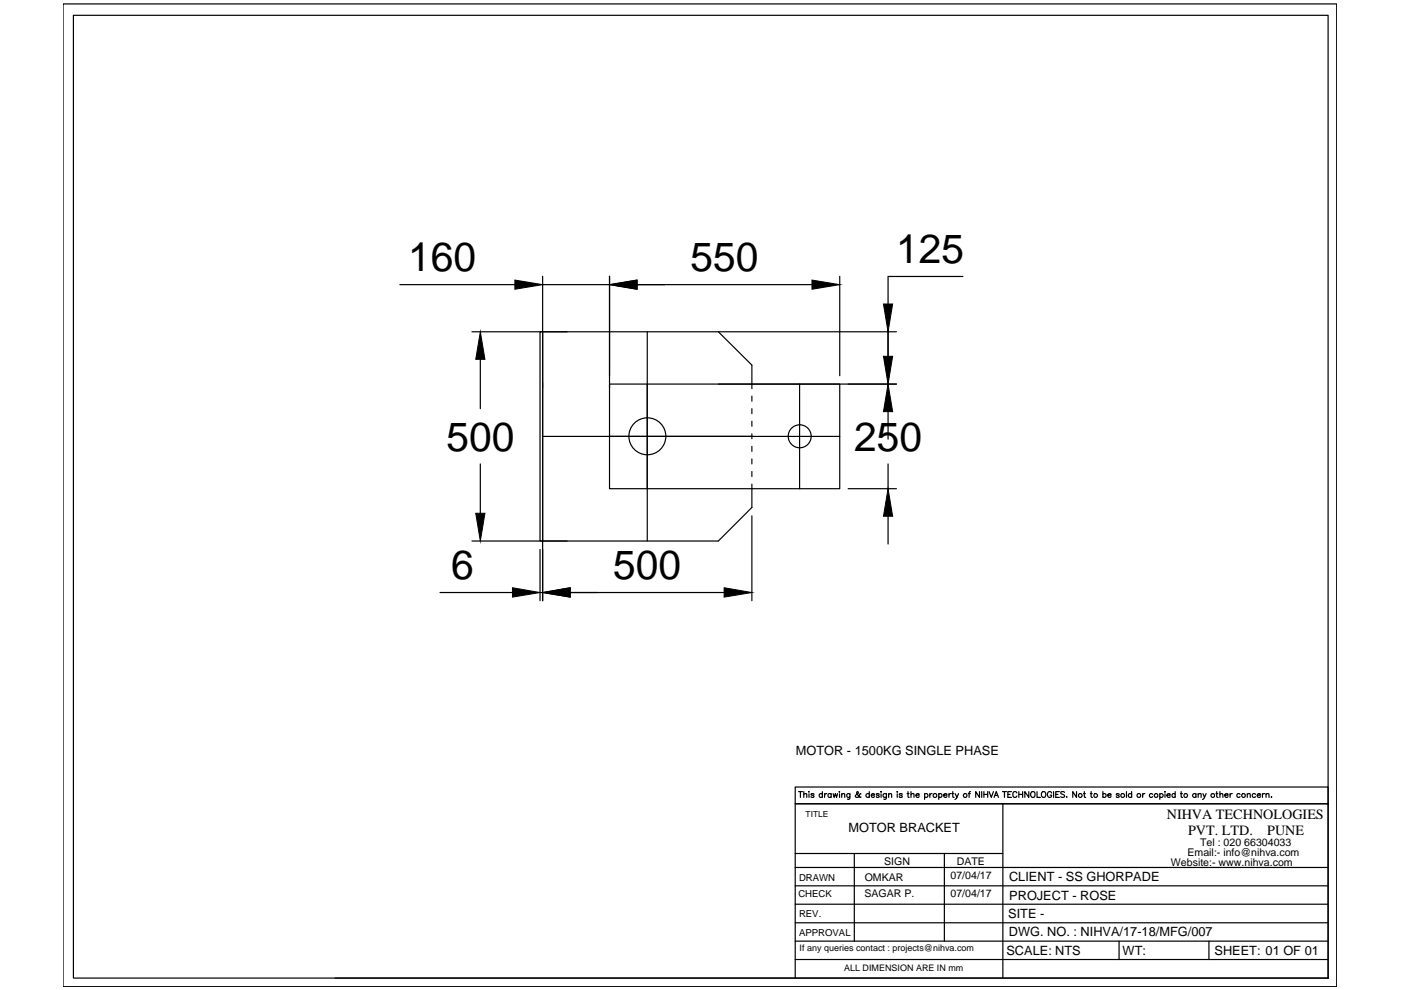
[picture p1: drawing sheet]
<svg xmlns="http://www.w3.org/2000/svg" width="297mm" height="210mm" viewBox="0 0 297 210" stroke-linecap="round" stroke-linejoin="round" font-family="sans-serif">
<!-- layer: 0 -->
<g fill="none" stroke="#000" stroke-width=".25">
<path d="M13.4 .8h270v208.4h-270zM15.6 3.2h266v204.2h-266zM115 58.6v68.8M129.2 58.6v23.7M178 58.6v21.1M204.2 58.6h-15.9v5.9M84.8 60.4h24.4M100.1 70.3h20.2M101.8 76.2v10.4M115 70.3v44.4h37.3l7.1-7.1v-5M115 60.4h14.2M135.1 60.4h37.1"/>
<path d="M137.2 70.3v44.4M152.3 70.3h37.8M188.3 69.7v16.9M101.8 98.4v10.4M115 92.5h63M129.2 81.4h48.8v22.2h-48.8zM152.3 81.4h37.8M159.4 82.4v-5l-7.1-7.1h-37.8v44.4h.5M159.4 84v1.1M159.4 86.6v1.1M159.4 89.3v1.1M159.4 92v1"/>
<path d="M159.4 94.6v1.1M159.4 97.3v1.1M159.4 100v1M169.5 81.4v22.2M188.3 87.3v5.8M188.3 98.4v5.2M100.1 114.7h20.2M114.5 116.5v10.9M159.4 109.4v18M179.8 103.6h10.3M188.3 109.5v5.8M93.3 125.6h15.4"/>
<path d="M114.5 125.6h.5M120.9 125.6h32.6M169.3 167.8h.8M169.7 167.8v1.3M170.4 168.5l.3-.2h.3l.1 .8M170.4 167.8v1.3M171.5 167.8v.2zM171.5 168.3v.8M172.6 168.4l-.3-.1-.4 .1 .6 .3v.3l-.3 .1-.3-.2M174.4 168.4a.38 .38 0 0 0-.6 0 .38 .38 0 0 0 0 .5 .38 .38 0 0 0 .6 0M174.4 167.8v1.3M174.8 168.3v.8"/>
<path d="M175.3 168.3h-.3l-.2 .3M176.2 168.4a.38 .38 0 0 0-.5 0 .38 .38 0 0 0 0 .5 .38 .38 0 0 0 .5 0M176.2 168.3v.8M176.6 168.3l.3 .8 .2-.8 .3 .8 .2-.8M177.9 167.9h.1zM178 168.3v.8M178.5 168.5l.3-.2h.3v.8M178.5 168.3v.8M180.2 168.3v1.1l-.2 .1-.3-.1M180.2 168.4a.38 .38 0 0 0-.6 0 .38 .38 0 0 0 0 .5 .38 .38 0 0 0 .6 0M182.5 168.3h-.1a.98 .98 0 0 1-.9 .7l-.2-.3 .7-.6-.2-.3-.2 .2 .1 .3 .5 .7 .3-.1M184.3 168.4a.4 .4 0 0 0-.6 0 .4 .4 0 0 0 0 .6 .4 .4 0 0 0 .6-.1"/>
<path d="M184.3 167.8v1.3M184.7 168.6h.7a.39 .39 0 0 0-.4-.3 .39 .39 0 0 0-.4 .4 .39 .39 0 0 0 .4 .4l.4-.2M186.4 168.4l-.2-.1h-.4v.3h.5l.1 .3-.2 .2-.4-.2M186.8 167.8v.2zM186.8 168.3v.8M187.9 168.3v.9l-.2 .3-.3-.1M187.9 168.4a.4 .4 0 0 0-.5 0 .4 .4 0 0 0 0 .6 .4 .4 0 0 0 .5-.1M188.4 168.5l.3-.2h.3v.8M188.4 168.3v.8M190.2 167.8v.2zM190.2 168.3v.8M191.3 168.4l-.2-.1-.4 .1 .5 .3v.3l-.3 .1-.2-.2"/>
<path d="M192.3 168.3h.4M192.5 167.8v1.1l.3 .2M193.2 168.5l.2-.2h.3l.1 .8M193.2 167.8v1.3M194.2 168.6h.7v-.1a.38 .38 0 0 0-.6-.1 .38 .38 0 0 0 0 .6 .38 .38 0 0 0 .6-.1M196 168.4a.4 .4 0 0 1 .6 0 .4 .4 0 0 1 0 .6 .4 .4 0 0 1-.6-.1M196 168.3v1.2M197.1 168.3v.8M197.6 168.3h-.3l-.2 .3M199 168.4a.38 .38 0 0 1 .6 0 .38 .38 0 0 1 0 .5 .38 .38 0 0 1-.6 0M199 168.3v1.2M200.1 168.6h.7a.4 .4 0 0 0-.5-.3 .4 .4 0 0 0-.3 .5 .4 .4 0 0 0 .5 .3l.3-.2"/>
<path d="M201.2 168.3v.8M201.7 168.3h-.3l-.2 .3M201.8 168.3h.4M202 167.8v1.1v.1l.3 .1M202.5 168.3l.4 .8 .3-.8M202.9 169.1l-.4 .4M205.3 168.3h.4M205.8 167.8l-.3 .3v1M207.7 167.8v1.3l-.8-1.3v1.3M208.1 167.8v1.3M208.6 167.8v1.3M208.6 168.4h.8"/>
<path d="M209.4 167.8v1.3M209.7 167.8l.5 1.3 .4-1.3M210.8 169.1l.4-1.3 .5 1.3M210.9 168.6h.6M212.5 167.8h.9M212.6 170.4v37M213 167.8v1.3M213.7 168.4h.5M214.4 167.8h-.7v1.3h.7M215.6 168.1a.43 .43 0 0 0-.5-.3 .43 .43 0 0 0-.4 .5v.3a.43 .43 0 0 0 .4 .5 .43 .43 0 0 0 .5-.3M216 168.4h.8M216 167.8v1.3"/>
<path d="M216.8 167.8v1.3M218.1 167.8v1.3l-.8-1.3v1.3M218.6 168l.2-.1a.58 .58 0 0 1 .7 .6 .58 .58 0 0 1-.7 .5l-.3-.4zM219.9 167.8v1.3h.7M220.9 168l.2-.1a.58 .58 0 0 1 .6 .6 .58 .58 0 0 1-.6 .5l-.3-.4zM223 168.1a.46 .46 0 0 0-.6-.3 .46 .46 0 0 0-.3 .5v.3a.45 .45 0 0 0 .4 .5 .45 .45 0 0 0 .5-.5h-.3M223.4 167.8v1.3M223.8 168.4h.5M224.6 167.8h-.8v1.3h.8M225.7 168l-.3-.2-.4 .1-.1 .4 .8 .3v.3l-.3 .2-.5-.2M226.2 168.9v.2zM228.2 167.8v1.3l-.8-1.3v1.3"/>
<path d="M229.7 168.3h.4M229.9 167.8v1.1v.1l.3 .1M231.2 168.3h.3M231.3 167.8v1.1l.1 .1 .2 .1M233.8 168.4a.38 .38 0 0 1 .6 0 .38 .38 0 0 1 0 .5 .38 .38 0 0 1-.6 0M233.8 167.8v1.3M234.9 168.6h.7a.4 .4 0 0 0-.5-.3 .4 .4 0 0 0-.3 .5 .4 .4 0 0 0 .5 .3l.3-.2M237.3 168.4l-.2-.1h-.4v.3h.4l.2 .3-.2 .2-.4-.2M238.8 167.8v1.3M239.9 168.4a.4 .4 0 0 0-.6 0 .4 .4 0 0 0 0 .6 .4 .4 0 0 0 .6-.1M239.9 167.8v1.3M242.3 168.3v.8"/>
<path d="M242.7 168.3h-.3l-.1 .3M244.4 168.4a.38 .38 0 0 0-.6 0 .38 .38 0 0 0 0 .5 .38 .38 0 0 0 .6 0M245.9 168.4a.4 .4 0 0 1 .6 0 .4 .4 0 0 1 0 .6 .4 .4 0 0 1-.6-.1M245.9 168.3v1.2M247 167.8v.2zM247 168.3v.8M247.4 168.6h.7a.39 .39 0 0 0-.4-.3 .39 .39 0 0 0-.4 .4 .39 .39 0 0 0 .4 .4l.4-.2M249.2 168.4a.38 .38 0 0 0-.6 0 .38 .38 0 0 0 0 .5 .38 .38 0 0 0 .6 0M249.2 167.8v1.3M250.3 168.3h.4M250.4 167.8v1.1l.1 .1 .2 .1M253.6 168.4a.4 .4 0 0 0-.6 0 .4 .4 0 0 0 0 .6 .4 .4 0 0 0 .6-.1"/>
<path d="M253.6 168.3v.8M254 168.5l.3-.2h.3l.1 .8M254 168.3v.8M255 168.3l.4 .8 .3-.8M255.4 169.1l-.4 .4M257.8 168.3h.4M258 167.8v1.1l.3 .2M258.6 168.5l.3-.2h.3l.1 .8M258.6 167.8v1.3M259.7 168.6h.7a.4 .4 0 0 0-.5-.3 .4 .4 0 0 0-.3 .5 .4 .4 0 0 0 .5 .3l.3-.2M260.8 168.3v.8M261.3 168.3h-.3l-.2 .3"/>
<path d="M262.9 168.4a.38 .38 0 0 0-.5 0 .38 .38 0 0 0 0 .5 .38 .38 0 0 0 .5 0M264.4 168.5l.3-.2h.3l.1 .8M264.4 168.3v.8M266.2 168.4a.38 .38 0 0 0-.6 0 .38 .38 0 0 0 0 .5 .38 .38 0 0 0 .6 0M266.6 168.6h.6a.39 .39 0 0 0-.4-.3 .39 .39 0 0 0-.3 .4 .39 .39 0 0 0 .4 .4l.3-.2M267.7 168.3v.8M268.1 168.3h-.3l-.1 .3M268.4 168.5l.3-.2h.3l.1 .8M268.4 168.3v.8M269.6 168.9v.2zM168.6 195.7h113M168.6 191.7h113"/>
<path d="M168.6 187.8h113M168.6 183.9h113M168.6 181h44M168.6 199.5h113M181.1 181v18.5M200.2 181v18.5M237.3 199.5v3.9M256.3 199.5v3.9M71 207.4h210.6M168.6 207.4v-37h113h-113v-3.5h113v40.5M168.6 203.4h113"/>
<circle cx="137.3" cy="92.5" r="3.9"/>
<circle cx="169.6" cy="92.5" r="2.43"/>
<circle cx="198.2" cy="168.7" r=".41"/>
<circle cx="204.6" cy="168.6" r=".4"/>
<circle cx="229" cy="168.7" r=".4"/>
<circle cx="232.3" cy="168.6" r=".4"/>
<circle cx="238" cy="168.7" r=".41"/>
<circle cx="241.5" cy="168.7" r=".41"/>
<circle cx="245.1" cy="168.6" r=".4"/>
<circle cx="251.4" cy="168.7" r=".4"/>
<circle cx="257.1" cy="168.6" r=".4"/>
<circle cx="263.7" cy="168.6" r=".4"/>
</g>
<path d="M109.2 59.4l5.8 1-5.8 .9zM129.2 60.4l5.9-1v1.9zM172.2 59.4l5.8 1-5.8 .9zM101.8 70.3l1 5.9h-1.9zM187.3 64.5h2l-1 5.8zM187.3 75.6h2l-1 5.8zM188.3 81.4l1 5.9h-2zM100.9 108.8h1.9l-1 5.9zM188.3 103.6l1 5.9h-2zM108.7 124.6l5.8 1-5.8 1zM115 125.6l5.9-1v2zM153.5 124.6l5.9 1-5.9 1z" fill="#000" stroke="#000" stroke-width=".21"/>
<g font-size="8.6">
<text x="86.6" y="57.6">160</text>
<text x="146.4" y="57.6">550</text>
<text x="190" y="55.8">125</text>
<text x="94.6" y="95.6">500</text>
<text x="181.1" y="95.6">250</text>
<text x="95.7" y="122.8">6</text>
<text x="130" y="122.8">500</text>
</g>
<g font-size="3">
<text x="247.4" y="173.6">NIHVA TECHNOLOGIES</text>
<text x="251.9" y="177">PVT. LTD.</text>
<text x="268.7" y="177">PUNE</text>
</g>
<g font-size="2.7">
<text x="168.7" y="160.1">MOTOR - 1500KG SINGLE PHASE</text>
<text x="179.9" y="176.4">MOTOR BRACKET</text>
<text x="213.9" y="186.8">CLIENT - SS GHORPADE</text>
<text x="214" y="190.7">PROJECT - ROSE</text>
<text x="213.8" y="194.6">SITE -</text>
<text x="213.4" y="202.4">SCALE: NTS</text>
<text x="213.9" y="198.5">DWG. NO. : NIHVA/17-18/MFG/007</text>
<text x="238" y="202.4">WT:</text>
<text x="257.5" y="202.4">SHEET: 01 OF 01</text>
</g>
<g font-size="2.2">
<text x="254.5" y="179.3">Tel : 020 66304033</text>
<text x="187.5" y="183.3">SIGN</text>
<text x="202.8" y="183.3">DATE</text>
<text x="248.3" y="183.7">Website:- www.nihva.com</text>
<text x="251.8" y="181.5">Email:- info@nihva.com</text>
<text x="183.3" y="190.1">SAGAR P.</text>
<text x="183.3" y="186.8">OMKAR</text>
<text x="201.5" y="186.3">07/04/17</text>
<text x="201.5" y="190.2">07/04/17</text>
</g>
<g font-size="2">
<text x="169.3" y="190.1">CHECK</text>
<text x="169.4" y="186.7">DRAWN</text>
<text x="169.4" y="194.5">REV.</text>
<text x="169.4" y="198.4">APPROVAL</text>
</g>
<g font-size="1.9">
<text x="169.5" y="201.5">If any queries contact : projects@nihva.com</text>
<text x="179" y="206">ALL DIMENSION ARE IN mm</text>
</g>
<text font-size="1.8" x="170.8" y="173.1">TITLE</text>
</svg>
